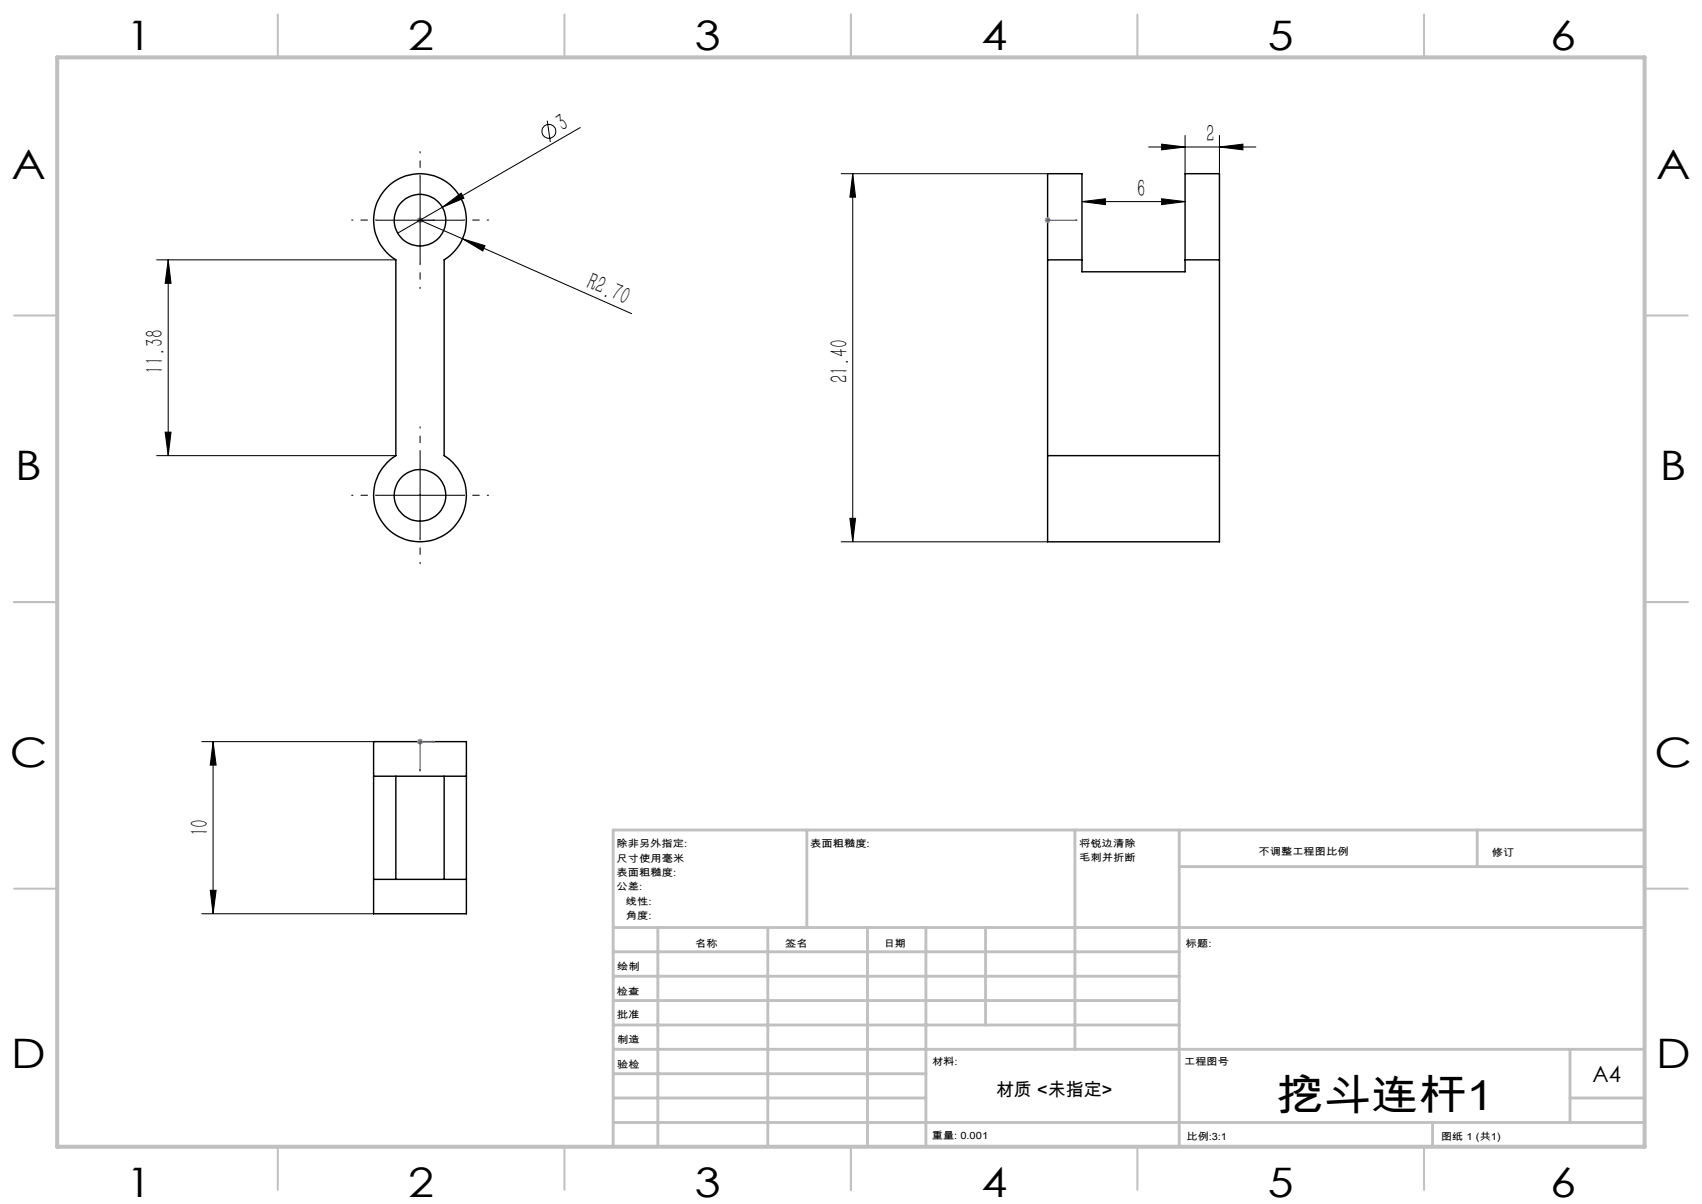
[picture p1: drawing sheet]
<svg xmlns="http://www.w3.org/2000/svg" width="297mm" height="210mm" viewBox="0 0 297 210" stroke-linecap="round" stroke-linejoin="round" font-family="sans-serif">
<g fill="none" stroke="#000" stroke-width=".25">
<path d="M67.6 32.7a8.1 8.1 0 0 1 12 .7 8.1 8.1 0 0 1-2.1 11.9v34.2a8.1 8.1 0 0 1 2 12.2 8.1 8.1 0 0 1-12.4 0 8.1 8.1 0 0 1 2-12.2v-34.2a8.1 8.1 0 0 1-1.5-12.6zM182.8 45.3v-15h6v15M182.8 45.3h6M182.8 45.3v34.2M188.8 45.3v2.1h18v-2.1M206.8 45.3v-15h6v15M206.8 45.3h6M212.8 45.3v34.2M182.8 79.5v15h30v-15M182.8 79.5h30M65.2 135.4h16.2M65.2 129.4h16.2v30h-16.2z"/>
<path d="M69.1 135.4v18M77.5 135.4v18M65.2 153.4h16.2"/>
<circle cx="73.3" cy="38.4" r="4.5"/>
<circle cx="73.3" cy="86.4" r="4.5"/>
</g>
<g fill="none" stroke="#000" stroke-width=".18">
<path d="M65.8 38.4h15M73.3 38.4l7.4 3.3M73.3 30.9v15M77.2 36.2l3.3-2.5 .5 .9zM77.2 36.2l-7.8 4.5M95.5 21.1l.5 3.7M101.2 22.3l-24 13.9M146.8 30.3h36M148.8 30.3l.5 4.1h-1zM148.8 30.3v64.2M188.8 35.2l4.1-.5v1zM188.8 35.2h18"/>
<path d="M200.4 25.6h18.7M202.7 25.1l4.1 .5-4.1 .5zM202.7 34.7l4.1 .5-4.1 .5zM206.8 23.6v6.7M212.8 25.6l4.1-.5v1zM212.8 23.6v6.7M27.3 45.3h41.8M29.4 45.3l.4 4.1h-1zM29.4 45.3v34.2M80.7 41.7l3.9 1.2-.4 .9zM80.7 41.7l29.5 13M27.3 79.5h41.8"/>
<path d="M28.8 75.4h1l-.4 4.1zM73.3 78.9v15M65.8 86.4h15M146.8 94.5h36M148.3 90.4h1l-.5 4.1zM35.2 129.4h30M37.2 129.4l.5 4h-1zM37.2 129.4v30M35.2 159.4h30M36.7 155.3h1l-.5 4.1z"/>
<circle cx="95.8" cy="22.9" r="1.22"/>
</g>
<g fill="none" stroke="#00f" stroke-width=".18">
<path d="M73.2 38.4h.1zM73.3 38.4h.1M73.3 38.4h2.5M73.4 38.4h.1M75.8 38.4h-.2h.2M182.7 38.4h.2zM182.8 38.4h.1M182.8 38.4h5.2M183.2 38.4h-.1h.1M188 38.4h-.3h.3M73.2 134.3h.1v.2zM73.3 129.7h.1"/>
<path d="M73.4 129.4h.1M75.6 129.3l.2 .1h-.2zM75.8 129.4h-2.5v5.1"/>
</g>
<path d="M72.8 38.4h1M72.9 38.1l.8 .7M73.3 37.9v1M73.7 38.1l-.8 .7M182.3 38.4h1M182.5 38.1l.7 .7M182.8 37.9v1M183.2 38.1l-.7 .7M72.8 129.4h1M72.9 129l.8 .7M73.3 128.9v1M73.7 129l-.8 .7" fill="none" stroke="#808080" stroke-width=".18"/>
<path d="M65.8 38.4h-4.5M73.3 30.9v-4.5M80.8 38.4h4.5M73.3 45.9v4.5M73.3 78.9v-4.5M65.8 86.4h-4.5M73.3 93.9v4.5M80.8 86.4h4.5" fill="none" stroke="#000" stroke-width=".18" stroke-dasharray="30.5 1.3 1.3 1.3" stroke-dashoffset="30.1" stroke-linecap="butt"/>
<g fill="none" stroke="#c0c0c0" stroke-width=".35">
<path d="M48.5 2.5v7.5M98.5 2.5v7.5M148.5 2.5v7.5M198.5 2.5v7.5M248.5 2.5v7.5M2.5 55h7.5M287 55h7.5M2.5 105h7.5M287 105h7.5M2.5 155h7.5M287 155h7.5M48.5 200v7.5"/>
<path d="M98.5 200v7.5M148.5 200v7.5M198.5 200v7.5M248.5 200v7.5"/>
</g>
<g fill="none" stroke="#c0c0c0" stroke-width=".5">
<path d="M140.8 144.8v17M187.6 144.8v38.2M205.8 144.8v55.2M205.8 151.2h81.2M257.8 144.8v6.4M287 144.8h-180v55.2M107 161.8h180M107 178.8h98.8M107 174.5h98.8M107 170.3h98.8M107 166h98.8M114.8 161.8v38.2"/>
<path d="M134 161.8v38.2M151.4 161.8v38.2M161.6 161.8v38.2M172 161.8v17M107 195.8h180M107 191.5h54.6M107 187.3h54.6M107 183h180M250 195.8v4.2M274 191.5h13M274 183v12.8"/>
</g>
<path d="M10 10h277v190h-277z" fill="none" stroke="#c0c0c0" stroke-width=".7"/>
<g fill="#00f">
<path d="M75.6 38.4h.2zM73.2 38.4h.1z"/>
<path d="M183.1 38.4h.1zM75.6 129.3v.1h.2zM73.2 134.3l.1 .2v-.2z"/>
<path d="M182.7 38.4h.2zM187.7 38.4h.3z"/>
</g>
<g fill="#000">
<path d="M77.2 36.2l3.3-2.5 .5 .9zM80.7 41.7l3.9 1.2-.4 .9z"/>
<path d="M188.8 35.2l4.1-.5v1zM202.7 34.7l4.1 .5-4.1 .5z"/>
<path d="M212.8 25.6l4.1-.5v1zM202.7 25.1l4.1 .5-4.1 .5z"/>
<path d="M29.4 45.3l.4 4.1h-1zM28.8 75.4h1l-.4 4.1zM148.8 30.3l.5 4.1h-1zM148.3 90.4h1l-.5 4.1zM37.2 129.4l.5 4h-1zM36.7 155.3h1l-.5 4.1z"/>
</g>
<text font-size="7.4" x="222.7" y="193.5">挖斗连杆1</text>
<g font-size="7.1">
<text x="22" y="8.7">1</text>
<text x="71.2" y="8.7">2</text>
<text x="121.2" y="8.7">3</text>
<text x="171.2" y="8.7">4</text>
<text x="221.2" y="8.7">5</text>
<text x="270.5" y="8.7">6</text>
<text x="2" y="31.2">A</text>
<text x="289" y="31.2">A</text>
<text x="2.7" y="83.7">B</text>
<text x="289.7" y="83.7">B</text>
<text x="1.7" y="133.7">C</text>
<text x="288.7" y="133.7">C</text>
<text x="2" y="186.2">D</text>
<text x="289" y="186.2">D</text>
<text x="22" y="208.7">1</text>
<text x="71.2" y="208.7">2</text>
<text x="121.2" y="208.7">3</text>
<text x="171.2" y="208.7">4</text>
<text x="221.2" y="208.7">5</text>
<text x="270.5" y="208.7">6</text>
</g>
<g font-size="4.4">
<text x="98.2" y="23" transform="rotate(-30 98.2 23)">3</text>
<text x="210.5" y="24.8">2</text>
<text x="198.4" y="34.3">6</text>
<text x="102.2" y="50.2" transform="rotate(24 102.2 50.2)">R2.70</text>
<text x="28.5" y="65.2" transform="rotate(-90 28.5 65.2)">11.38</text>
<text x="147.9" y="66.9" transform="rotate(-90 147.9 66.9)">21.40</text>
<text x="36.3" y="145.9" transform="rotate(-90 36.3 145.9)">10</text>
</g>
<text font-size="3.9" x="277.9" y="188.8">A4</text>
<text font-size="3.2" x="173.8" y="191.1">材质 &lt;未指定&gt;</text>
<g font-size="1.7">
<text x="107.6" y="147.8">除非另外指定:</text>
<text x="141.4" y="147.8">表面粗糙度:</text>
<text x="188.3" y="147.7">将锐边清除</text>
<text x="219.6" y="149.2">不调整工程图比例</text>
<text x="260.3" y="149.4">修订</text>
<text x="107.6" y="150.3">尺寸使用毫米</text>
<text x="107.6" y="152.8">表面粗糙度:</text>
<text x="107.6" y="155.3">公差:</text>
<text x="188.3" y="150.2">毛刺并折断</text>
<text x="109.2" y="160.3">角度:</text>
<text x="109.2" y="157.8">线性:</text>
<text x="121.3" y="165.2">名称</text>
<text x="137" y="165.1">签名</text>
<text x="154.2" y="165.1">日期</text>
<text x="207" y="165.1">标题:</text>
<text x="107.6" y="173.5">检查</text>
<text x="107.7" y="169.3">绘制</text>
<text x="107.6" y="177.5">批准</text>
<text x="107.7" y="182">制造</text>
<text x="162.6" y="185.7">材料:</text>
<text x="206.6" y="185.7">工程图号</text>
<text x="107.7" y="186.3">验检</text>
<text x="162.6" y="198.7">重量: 0.001</text>
<text x="207.1" y="198.8">比例:3:1</text>
<text x="251.5" y="198.8">图纸 1 (共1)</text>
</g>
</svg>
